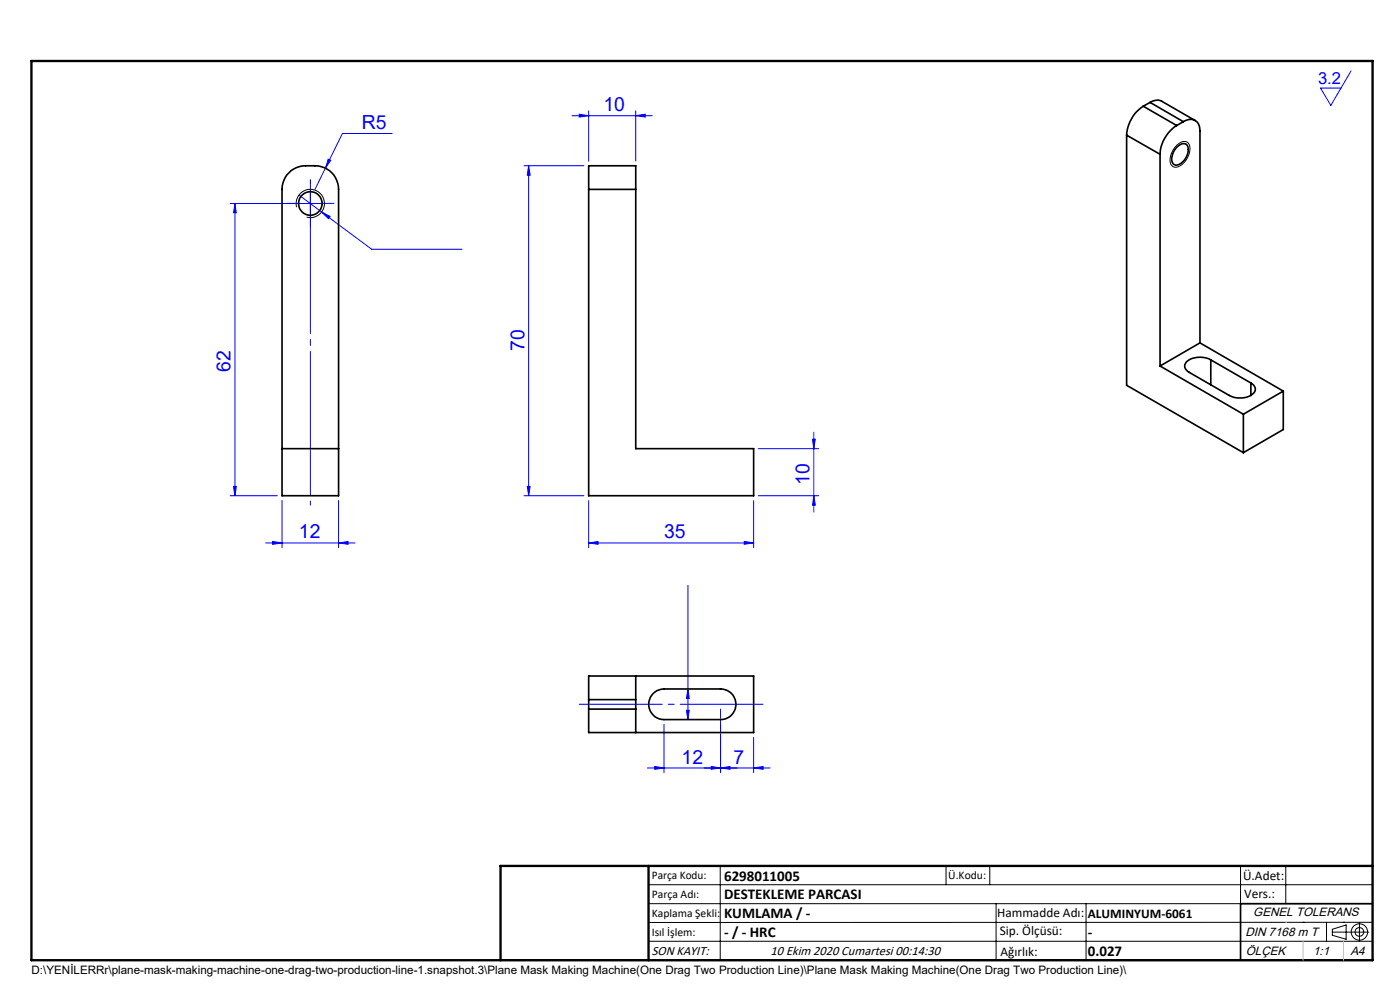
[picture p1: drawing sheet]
<svg xmlns="http://www.w3.org/2000/svg" width="297mm" height="210mm" viewBox="0 0 297 210" stroke-linecap="round" stroke-linejoin="round" font-family="sans-serif">
<g fill="none" stroke="#000" stroke-width=".21">
<path d="M249.6 30.8a1.68 1.68 0 0 1 2.5-.4 3.7 3.7 0 0 1-1.2 4.4 1.53 1.53 0 0 1-2.4 .2 3.9 3.9 0 0 1 1.1-4.2zM62.9 43.9a2.99 2.99 0 0 1 2.7-3.7 2.99 2.99 0 0 1 3.2 3.2 2.99 2.99 0 0 1-3.7 2.7M137.6 187.7h153.6M137.6 191.7h153.6M137.6 199.7h153.6M152.8 183.7v20M200.7 183.7v4M210 183.7v4M211.3 191.7v12M230.4 191.7v12M263.2 183.7v20M272.8 183.7v8"/>
<path d="M276.4 195.6h.1M281.4 195.6v4.1M282.6 197.7h7.8M282.6 197.1l3-.9v3l-3-.8zM285 195.6h.1M288.4 195.8v3.8M291.2 195.6l-153.6 .1"/>
<circle cx="288.4" cy="197.7" r="1.74"/>
<circle cx="288.4" cy="197.7" r=".93"/>
</g>
<g fill="none" stroke="#00f" stroke-width=".21">
<path d="M286.6 15l-4.3 7.4-2.2-3.7h4.4M69.6 33.8l.6 .2-1.2 1.7zM83.2 28.3h-10.6l-5.8 11.9M111.2 35.2h12.7M112.1 35.2v70M112.1 35.2l.4 2h-.6zM121.4 24.5h17M122.9 24.2l2 .3-2 .3zM124.9 23.5v10.7M134.9 24.5l2-.3v.6zM134.9 23.5v10.7M48.8 43.2h19.5"/>
<path d="M49.8 43.2v62M49.8 43.2l.3 1.9h-.6zM63.4 41.4l4.8 3.6M65.8 40.7v5M68.2 45l1.8 .9-.3 .5zM68.2 45l10.6 7.9h19.2M160.9 95.2h12.8M172.4 93.2h.6l-.4 2zM172.6 91.7v16.9M48.8 105.2h10M49.5 103.2h.6l-.3 2zM56.3 115.2h19"/>
<path d="M57.8 114.9l2 .3-2 .3zM59.8 106.2v10M71.8 115.2l2-.3v.6zM71.8 106.2v10M111.2 105.2h12.7M111.9 103.2h.6l-.4 2zM124.9 115.2l2-.3v.6zM124.9 106.2v10M124.9 115.2h35M157.9 114.9l2 .3-2 .3zM159.9 106.2v10M160.9 105.2h12.8"/>
<path d="M172.6 105.2l.4 2h-.6zM145.9 124.2v28.4M140.9 153.7v10.2M145.6 150.7h.6l-.3 1.9zM145.9 146.1l.3 2.1h-.6zM152.9 150.4v13.5M159.9 156.4v7.5M137.4 162.9h26M138.9 162.6l2 .3-2 .3zM150.9 162.6l2 .3-2 .3zM152.9 162.9l2-.3v.6zM159.9 162.9l2-.3v.6z"/>
</g>
<path d="M65.8 107.1v-69" fill="none" stroke="#00f" stroke-width=".21" stroke-dasharray="30.5 1.3 1.3 1.3" stroke-dashoffset="-2.1"/>
<path d="M161.9 149.4h-39" fill="none" stroke="#00f" stroke-width=".21" stroke-dasharray="30.5 1.3 1.3 1.3" stroke-dashoffset="12.9"/>
<path d="M291.2 191.7h-28v12M106.2 203.7h185" fill="none" stroke="#000" stroke-width=".35"/>
<path d="M6.7 12.9h284.5v190.8h-284.5zM137.6 183.7v20M291.2 183.7h-185v20" fill="none" stroke="#000" stroke-width=".5"/>
<path d="M272.8 195.6h.1M276.4 199.7v4M285 199.7v4" fill="none" stroke="#c0c0c0" stroke-width=".21"/>
<path d="M63.3 43.1h-2.5M65.8 40.6v-2.5M65.8 45.6v2.5M68.3 43.1h2.5" fill="none" stroke="#00f" stroke-width=".21" stroke-dasharray="30.5 1.3 1.3 1.3"/>
<g fill="#00f">
<path d="M124.9 115.2l2-.3v.6zM157.9 114.9l2 .3-2 .3zM122.9 24.2l2 .3-2 .3zM134.9 24.5l2-.3v.6zM68.2 45l1.5 1.4 .3-.5zM69.6 33.8l-.6 1.9 1.2-1.7zM150.9 162.6l2 .3-2 .3zM159.9 162.9l2-.3v.6z"/>
<path d="M138.9 162.6l2 .3-2 .3zM152.9 162.9l2-.3v.6z"/>
<path d="M172.4 93.2h.6l-.4 2zM172.6 105.2l.4 2h-.6zM112.1 35.2l.4 2h-.6zM111.9 103.2h.6l-.4 2zM49.8 43.2l.3 1.9h-.6zM49.5 103.2h.6l-.3 2zM145.9 146.1l.3 2.1h-.6zM145.6 150.7h.6l-.3 1.9z"/>
<path d="M57.8 114.9l2 .3-2 .3zM71.8 115.2l2-.3v.6z"/>
</g>
<g fill="none" stroke="#000" stroke-width=".35">
<path d="M61.8 36.2a7.8 7.8 0 0 1 7-.6 4.9 4.9 0 0 1 3 4.6v65h-12v-65a5.2 5.2 0 0 1 2-4zM239 28.7v53l24.8 14.3M239 28.7l7.1 4M242.5 22.5a8 8 0 0 0-3.5 6.2M242.5 22.5l7.1 4.1M244 21.7l.9-.4a1.75 1.75 0 0 1 1.6 .2l7 4.1M244 21.7l-1.5 .8M244 21.7l7 4.1M246.1 32.7v44.9M249.6 26.6a7.8 7.8 0 0 0-3.5 6.1M249.6 31.2l.3-.2a1.16 1.16 0 0 1 1.2-.5 1.16 1.16 0 0 1 1 .9 3.3 3.3 0 0 1-2.8 3.6 1.58 1.58 0 0 1-.6-2.2zM251 25.8a2.11 2.11 0 0 1 3.3 .6l.3 1.4v44.9"/>
<path d="M251 25.8l-1.4 .8M124.9 40.2v-5h10v5M124.9 40.2v65h35v-10h-25v-55M124.9 40.2h10M246.1 77.6l17.7 10.3M254.6 72.7l-8.5 4.9M254.6 72.7l17.6 10.3M256.9 76.3a4.5 4.5 0 0 0-5.4 .8 1.32 1.32 0 0 0 .8 1.9l8.5 4.9a4.5 4.5 0 0 0 5.3-.8 1.32 1.32 0 0 0-.7-1.9M256.9 76.3l8.5 4.9M256.9 76.3v5.3M59.8 95.2h12M263.8 87.9v8.1"/>
<path d="M265.4 81.2v2.7M272.2 83l-8.4 4.9M272.2 83v8.1l-8.4 4.9M124.9 148.4v-5h35v12h-35v-5M124.9 148.4v2M124.9 148.4h10M124.9 150.4h10M134.9 143.4v5M134.9 150.4v5M134.9 148.4v2M138.6 147.1a3.2 3.2 0 0 1 2.3-1h12a3.2 3.2 0 0 1 3.2 3.3 3.2 3.2 0 0 1-3.2 3.2h-12a3.2 3.2 0 0 1-3-2 3.2 3.2 0 0 1 .7-3.5z"/>
<circle cx="65.8" cy="43.2" r="2.5"/>
</g>
<g font-size="4.1" fill="#00f">
<text x="128" y="23.6">10</text>
<text x="76.8" y="27.4">R5</text>
<text x="111.2" y="74.5" transform="rotate(-90 111.2 74.5)">70</text>
<text x="48.9" y="78.8" transform="rotate(-90 48.9 78.8)">62</text>
<text x="171.8" y="102.9" transform="rotate(-90 171.8 102.9)">10</text>
<text x="63.4" y="114.2">12</text>
<text x="140.9" y="114.2">35</text>
<text x="144.6" y="162">12</text>
<text x="155.6" y="162">7</text>
</g>
<text font-size="3.5" fill="#00f" x="279.6" y="17.9">3.2</text>
<g font-size="3.2">
<text x="153.6" y="190.8">DESTEKLEME PARCASI</text>
<text x="153.6" y="186.8">6298011005</text>
<text x="153.6" y="194.8">KUMLAMA / -</text>
<text x="153.6" y="198.8">- / - HRC</text>
<text x="230.8" y="198.7">-</text>
<text x="230.8" y="202.8">0.027</text>
</g>
<g font-size="2.8">
<text x="263.7" y="186.7">Ü.Adet:</text>
<text x="263.9" y="190.5">Vers.:</text>
<text x="211.5" y="194.5">Hammadde Adı:</text>
<text x="230.8" y="194.7">ALUMINYUM-6061</text>
<text x="138.3" y="202.6">SON KAYIT:</text>
<text x="163.5" y="202.6">10 Ekim 2020 Cumartesi 00:14:30</text>
<text x="212.1" y="198.4">Sip. Ölçüsü:</text>
<text x="212.2" y="202.7">Ağırlık:</text>
</g>
<g font-size="2.6">
<text x="265.9" y="194.4">GENEL TOLERANS</text>
<text x="264.2" y="198.5">DIN 7168 m T</text>
<text x="264.3" y="202.6">ÖLÇEK</text>
<text x="278.5" y="202.6">1:1</text>
<text x="286.5" y="202.6">A4</text>
</g>
<g font-size="2.5">
<text x="138.3" y="186.4">Parça Kodu:</text>
<text x="138.3" y="190.5">Parça Adı:</text>
<text x="201.2" y="186.5">Ü.Kodu:</text>
<text x="138.3" y="194.5">Kaplama Şekli:</text>
<text x="138.3" y="198.6">Isıl İşlem:</text>
<text x="6.7" y="206.7">D:\YENİLERRr\plane-mask-making-machine-one-drag-two-production-line-1.snapshot.3\Plane Mask Making Machine(One Drag Two Production Line)\Plane Mask Making Machine(One Drag Two Production Line)\</text>
</g>
</svg>
